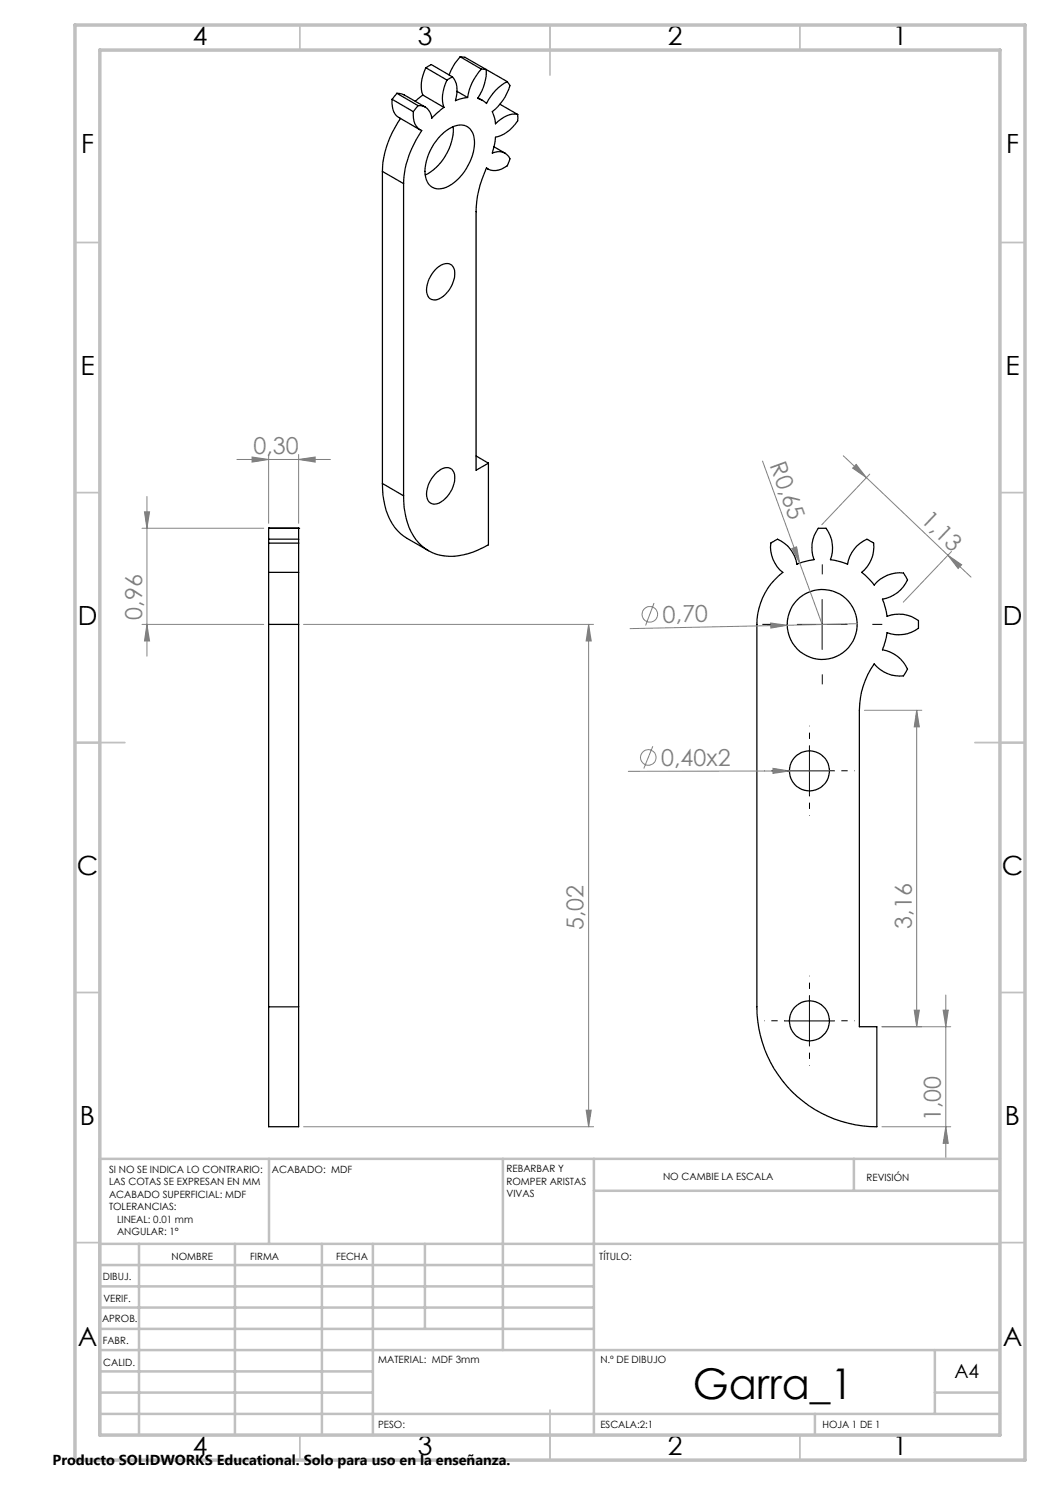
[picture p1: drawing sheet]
<svg xmlns="http://www.w3.org/2000/svg" width="210mm" height="297mm" viewBox="0 0 210 297" stroke-linecap="round" stroke-linejoin="round" font-family="sans-serif">
<g fill="none" stroke="#000" stroke-width=".25">
<path d="M78.4 19.9a3.5 3.5 0 0 0 1.4 3.6l4.2 2.5M78.4 19.9l4.3 2.4M79.4 18.7l-1 1.2M79.4 18.7l1.4 .3 4.3 2.4M79.4 18.7l4.2 2.4M84.6 19l-1.6 1.2M84.6 19l4.2 2.5M85.2 13.5a7.1 7.1 0 0 0-.6 5.5M85.2 13.5l1.1-.6 4.2 2.5M85.2 13.5l4.2 2.5M89.4 16a7 7 0 0 0-.6 5.5M90.5 15.4l-1.1 .6"/>
<path d="M90.5 15.4a4.8 4.8 0 0 1 .6 4.7l.9-.3 1.5-.3M91.4 18.3l2.1 1.2M92 11.4l-1 1.2-1.2 2.4M92 11.4l1 .1 8.5 4.8M92 11.4l4.3 2.4M95.6 19.6l.9 .5M96.3 13.8a10.6 10.6 0 0 0-2.8 5.7M96.3 13.8l.9 .1a9.5 9.5 0 0 1-1.7 5.8l1 .4 .8 .6a9.4 9.4 0 0 1 4.2-4.4M101.5 16.3l.5 .7a9.5 9.5 0 0 1-3.5 5.3l.4 1.2 .2 1.3a5 5 0 0 1 4.4-1.9M76.5 34.3l4.2 2.4M76.5 34.3v62.4M80.1 23.7a19.7 19.7 0 0 0-3.6 10.6"/>
<path d="M80.7 36.7v62.5M82.7 22.3a3.3 3.3 0 0 0 1.6 3.8 19.9 19.9 0 0 0-3.6 10.6M83.6 21.1l-.9 1.2M83.6 21.1a2.52 2.52 0 0 1 2.8 2.5l2.4-2.1M88.2 27.1a5.5 5.5 0 0 1 4.7-2 3.4 3.4 0 0 1 2 3.8 10.3 10.3 0 0 1-6.2 8.7 2.77 2.77 0 0 1-3.7-2.7 10.7 10.7 0 0 1 3.2-7.8zM90.6 25.4a10.5 10.5 0 0 1-5.5 9.6M97.3 33.6a21.9 21.9 0 0 0-2.1 8.8v51.6l2.5-1.4M97.3 33.6l.3 .2M98.8 29.3l2.2 1.4M100 20.8l3.5 2.1M103.5 22.9v1.1a6.8 6.8 0 0 1-4.4 3.4l-.6 3.2a2.37 2.37 0 0 1 3.5 1.3l-.1 .2a2.47 2.47 0 0 1-2.2 1.9 2.71 2.71 0 0 1-2.4-.4M87 54a2.76 2.76 0 0 1 3.1-1.1 2.52 2.52 0 0 1 .7 3.1 5.6 5.6 0 0 1-3.8 4 1.68 1.68 0 0 1-1.7-2 6.2 6.2 0 0 1 1.7-4z"/>
<path d="M76.5 96.7a13.1 13.1 0 0 0 3.6 10l1.4 1 4.2 2.4M76.5 96.7l4.2 2.5M87 94.8a2.71 2.71 0 0 1 3.1-1.1 2.52 2.52 0 0 1 .7 3.1 5.4 5.4 0 0 1-3.8 4 1.68 1.68 0 0 1-1.7-2 6 6 0 0 1 1.7-4zM95.2 91.2l2.5 1.4M97.7 92.6v16.4a13.5 13.5 0 0 1-10.5 1.8 9.8 9.8 0 0 1-6.2-8.3l-.3-3.3M53.7 114.5v10.4M53.7 108.6v5.9M53.7 107.8v.8M53.7 105.7v2.1M53.7 105.7h.1M53.7 105.7h6M53.7 114.5h6"/>
<path d="M53.7 108.6h6M53.7 107.8h6M59.7 114.5v10.4M59.7 108.6v5.9M59.7 107.8v.8M59.7 105.7v2.1M59.7 105.7h.1M154.2 108.6l1.3-.8a6.6 6.6 0 0 1 3.9 5.1l1.2-.5 2.2-.5a6.5 6.5 0 0 1 .9-6.2h1.5a6.7 6.7 0 0 1 .9 6.2l2.1 .5 1.3 .5a6.6 6.6 0 0 1 3.9-5.1l1.3 .8a6.6 6.6 0 0 1-2.4 5.9l1.7 1.5 .8 1a6.5 6.5 0 0 1 5.9-2.4l.8 1.4a6.6 6.6 0 0 1-5 3.8l.6 1.7 .3 1.8a6.5 6.5 0 0 1 6.3 .8v1.6a6.7 6.7 0 0 1-6.3 .8l-.3 1.8-.6 1.7a6.6 6.6 0 0 1 5 3.8l-.8 1.4a6.7 6.7 0 0 1-5.9-2.4 16.4 16.4 0 0 0-2.9 9.3v63.2h3.5v20.1a24 24 0 0 1-24-24v-76.5a13.1 13.1 0 0 1 5.2-10.4 6.4 6.4 0 0 1-2.4-5.9zM53.7 124.9h6M53.7 124.9v76.5M59.7 124.9v76.5M53.7 201.4v24h6v-24"/>
<path d="M53.7 201.4h6"/>
<circle cx="164.5" cy="124.9" r="7"/>
<circle cx="161.9" cy="154.2" r="4"/>
<circle cx="161.9" cy="204.2" r="4"/>
</g>
<g fill="none" stroke="#808080" stroke-width=".2">
<path d="M29.4 99.3v31.9M47.4 91.9h18.7M50.4 91.4l3.3 .5-3.3 .5zM53.7 90.9v13.8M59.7 91.9l3.3-.5v1zM59.7 90.9v13.8M152.5 92.2l11.9 32.7M168.7 91.2l4.6 4.3M171.2 92.9l2.1 2.6-2.8-1.9zM173.3 95.5l16.3 15.6M174 94.8l-9.6 10.1M28.4 105.7h24.3"/>
<path d="M28.9 102.4h1l-.5 3.3zM158.4 109.7l.9-.3 .6 3.2zM189.6 111.1l4.6 4.3M189.6 111.1l2.7 1.9-.7 .7zM190.3 110.3l-9.6 10.1M28.4 124.9h24.3M29.4 124.9l.5 3.3h-1zM60.7 124.9h58M117.7 124.9l.6 3.3h-1.1zM117.7 124.9v100.5M130.8 120.6l-1.7 4.5M154.1 124.6l3.3 .5-3.2 .5z"/>
<path d="M171.4 124.7l-45.4 1M130.6 149.3l-1.8 4.4M154.6 153.7l3.3 .5-3.3 .5zM157.9 154.2l-32.2 .1M165.9 154.2h-8M172.9 142.1h11.5M183.3 142.1v63.2M183.3 142.1l.6 3.3h-1.1zM189.2 199v32.7M182.8 202h1.1l-.6 3.3zM188.6 202h1.1l-.5 3.3zM190.1 205.3h-13.7"/>
<path d="M60.7 225.4h58M117.2 222h1.1l-.6 3.4zM176.4 225.4h13.7M189.2 225.4l.5 3.3h-1.1z"/>
<circle cx="130" cy="122.9" r="1.56"/>
<circle cx="129.7" cy="151.5" r="1.56"/>
</g>
<path d="M164.5 114.9v-2M154.5 124.9h-2M164.5 134.9v2M174.5 124.9h2" fill="none" stroke="#000" stroke-width=".2" stroke-dasharray="15.2 1.3 1.3 1.3" stroke-linecap="butt"/>
<path d="M156.9 154.2h-4M161.9 149.2v-4M161.9 159.2v4M166.9 154.2h4M161.9 199.2v-4M156.9 204.2h-4M161.9 209.2v4M166.9 204.2h4" fill="none" stroke="#000" stroke-width=".2" stroke-dasharray="15.2 1.3 1.3 1.3" stroke-dashoffset="15.1" stroke-linecap="butt"/>
<path d="M164.4 119.9v10M159.5 124.9h9.9M156.9 154.2h10M161.9 149.2v10M161.9 199.2v10M156.9 204.2h10" fill="none" stroke="#000" stroke-width=".2"/>
<g fill="none" stroke="#c0c0c0" stroke-width=".35">
<path d="M60 5v5M110 5v10M160 5v5M15 48.5h5M200 48.5h5M15 98.5h5M200 98.5h5M15 148.5h10M195 148.5h10M15 198.5h5M200 198.5h5M15 248.5h5"/>
<path d="M200 248.5h5M60 287v5M110 282v10M160 287v5"/>
</g>
<g fill="none" stroke="#c0c0c0" stroke-width=".5">
<path d="M53.8 231.8v17M100.6 231.8v38.2M118.8 231.8v55.2M118.8 238.2h81.2M170.8 231.8v6.4M200 231.8h-180v55.2M20 248.8h180M20 257.3h98.8M20 253h98.8M27.8 248.8v38.2M47 248.8v38.2M64.4 248.8v38.2"/>
<path d="M74.6 248.8v38.2M85 248.8v17M20 265.8h98.8M20 261.5h98.8M20 278.5h54.6M20 274.3h54.6M20 270h180M187 278.5h13M187 270v12.8M20 282.8h180M163 282.8v4.2"/>
</g>
<path d="M15 5h190v287h-190zM20 10h180v277h-180z" fill="none" stroke="#c0c0c0" stroke-width=".7"/>
<g fill="#808080">
<path d="M158.4 109.7l.9-.3 .6 3.2z"/>
<path d="M154.6 153.7l3.3 .5-3.3 .5z"/>
<path d="M154.1 124.6l3.3 .5-3.2 .5z"/>
<path d="M50.4 91.4l3.3 .5-3.3 .5zM59.7 91.9l3.3-.5v1z"/>
<path d="M189.2 225.4l.5 3.3h-1.1zM188.6 202h1.1l-.5 3.3z"/>
<path d="M182.8 202h1.1l-.6 3.3zM183.3 142.1l.6 3.3h-1.1z"/>
<path d="M28.9 102.4h1l-.5 3.3zM29.4 124.9l.5 3.3h-1z"/>
<path d="M117.7 124.9l.6 3.3h-1.1zM117.2 222h1.1l-.6 3.4z"/>
<path d="M171.2 92.9l2.1 2.6-2.8-1.9zM189.6 111.1l2.7 1.9-.7 .7z"/>
</g>
<text font-size="8.5" x="138.5" y="279.7">Garra_1</text>
<g font-size="5.3">
<text x="38.5" y="8.9">4</text>
<text x="83.5" y="8.9">3</text>
<text x="133.6" y="8.9">2</text>
<text x="178.6" y="8.9">1</text>
<text x="16.2" y="30.7">F</text>
<text x="201.2" y="30.7">F</text>
<text x="16.1" y="74.9">E</text>
<text x="201.1" y="74.9">E</text>
<text x="15.5" y="124.9">D</text>
<text x="200.5" y="124.9">D</text>
<text x="15.4" y="174.9">C</text>
<text x="200.4" y="174.9">C</text>
<text x="16" y="224.9">B</text>
<text x="201" y="224.9">B</text>
<text x="15.5" y="269.2">A</text>
<text x="200.5" y="269.2">A</text>
<text x="38.5" y="290.9">4</text>
<text x="83.5" y="290.9">3</text>
<text x="133.6" y="290.9">2</text>
<text x="178.6" y="290.9">1</text>
</g>
<g font-size="4.7" fill="#808080">
<text x="50.7" y="90.9">0,30</text>
<text x="153.9" y="93.1" transform="rotate(70 153.9 93.1)">R0,65</text>
<text x="184" y="104.3" transform="rotate(44 184 104.3)">1,13</text>
<text x="28.4" y="124" transform="rotate(-90 28.4 124)">0,96</text>
<text x="132.6" y="124.5" transform="rotate(-1 132.6 124.5)">0,70</text>
<text x="132.3" y="153.2">0,40x2</text>
<text x="116.7" y="186" transform="rotate(-90 116.7 186)">5,02</text>
<text x="182.4" y="185.7" transform="rotate(-90 182.4 185.7)">3,16</text>
<text x="188.2" y="224.3" transform="rotate(-90 188.2 224.3)">1,00</text>
</g>
<text font-size="3.9" x="190.9" y="275.5">A4</text>
<text font-size="2.9" x="10.5" y="292.9">Producto SOLIDWORKS Educational. Solo para uso en la enseñanza.</text>
<g font-size="2">
<text x="21.8" y="234.6">SI NO SE INDICA LO CONTRARIO:</text>
<text x="21.8" y="237.1">LAS COTAS SE EXPRESAN EN MM</text>
<text x="21.8" y="239.6">ACABADO SUPERFICIAL: MDF</text>
<text x="54.4" y="234.6">ACABADO: MDF</text>
<text x="101.3" y="234.5">REBARBAR Y</text>
<text x="101.3" y="237">ROMPER ARISTAS</text>
<text x="101.3" y="239.5">VIVAS</text>
<text x="132.6" y="236">NO CAMBIE LA ESCALA</text>
<text x="173.3" y="236.2">REVISIÓN</text>
<text x="21.8" y="242.1">TOLERANCIAS:</text>
<text x="23.4" y="244.6">LINEAL: 0.01 mm</text>
<text x="23.4" y="247.1">ANGULAR: 1°</text>
<text x="34.3" y="252">NOMBRE</text>
<text x="50" y="251.9">FIRMA</text>
<text x="67.2" y="251.9">FECHA</text>
<text x="119.9" y="251.9">TÍTULO:</text>
<text x="20.6" y="256.1">DIBUJ.</text>
<text x="20.7" y="260.3">VERIF.</text>
<text x="20.4" y="264.4">APROB.</text>
<text x="20.5" y="268.8">FABR.</text>
<text x="20.7" y="273.1">CALID.</text>
<text x="75.6" y="272.5">MATERIAL: MDF 3mm</text>
<text x="120.1" y="272.5">N.º DE DIBUJO</text>
<text x="75.6" y="285.5">PESO:</text>
<text x="120.1" y="285.6">ESCALA:2:1</text>
<text x="164.5" y="285.6">HOJA 1 DE 1</text>
</g>
</svg>
